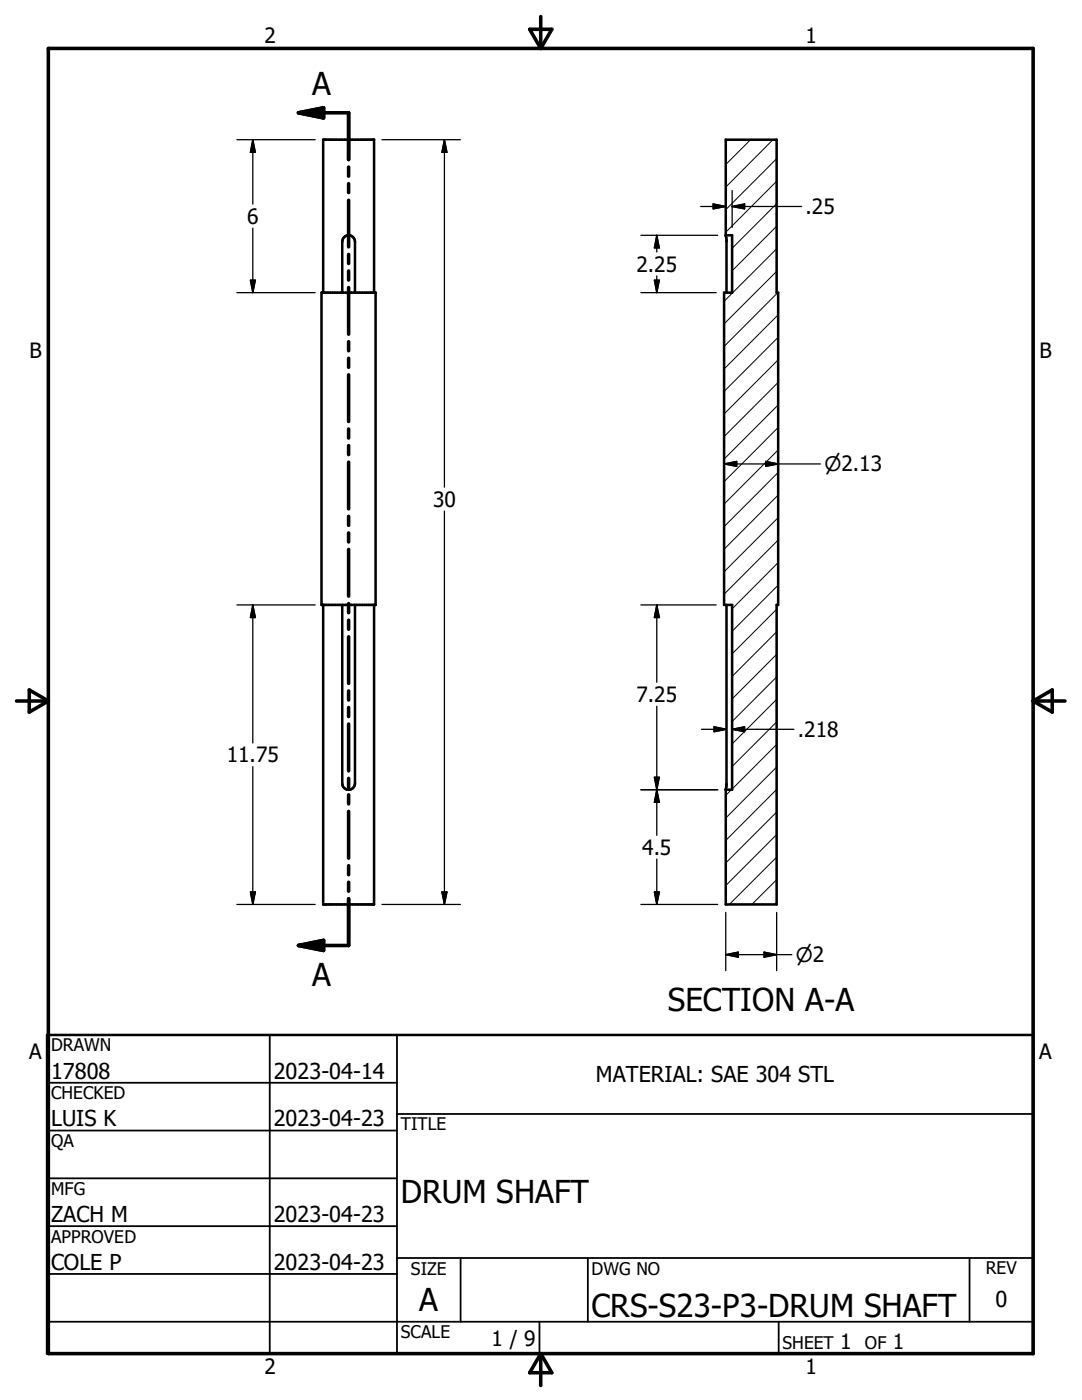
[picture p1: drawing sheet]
<svg xmlns="http://www.w3.org/2000/svg" width="216mm" height="279mm" viewBox="0 0 216 279" stroke-linecap="round" stroke-linejoin="round" font-family="sans-serif">
<g fill="none" stroke="#000" stroke-width=".2">
<path d="M145.3 27.9l-.5 .4M149.8 27.9l-5 4.9M154.2 27.9l-9.4 9.4M155 36.2l-10.2 10.1M155 31.7l-10.2 10.1M155 54.2l-10.5 10.4M155 49.7l-10.5 10.4M155 45.2l-8.9 8.9M155 40.6l-8.9 9M155.2 58.4l-10.7 10.7M155.3 76.3l-10.8 10.8M155.3 71.8l-10.8 10.8"/>
<path d="M155.3 67.3l-10.8 10.8M155.3 62.8l-10.8 10.8M155.3 98.8l-10.8 10.8M155.3 94.3l-10.8 10.8M155.3 89.8l-10.8 10.8M155.3 85.3l-10.8 10.8M155.3 80.8l-10.8 10.8M155.3 116.8l-9.2 9.2M155.3 112.3l-9.2 9.2M155.3 107.8l-10.8 10.8M155.3 103.3l-10.8 10.8M155 139.6l-8.9 8.9"/>
<path d="M155 135.1l-8.9 8.9M155 130.6l-8.9 8.9M155 126.1l-8.9 8.9M155 121.6l-8.9 8.9M145.9 157.6l-1.1 1.2M155 157.6l-10.2 10.1M155 153.1l-10.2 10.2M155 148.6l-8.9 8.9M155 144.1l-8.9 8.9M155 175.6l-5 4.9M155 171.1l-9.5 9.4M155 166.6l-10.2 10.1"/>
<path d="M155 162.1l-10.2 10.1M155 180l-.5 .5"/>
</g>
<path d="M64.2 58.4h10.7v62.3h-10.7zM64.5 58.4v-30.5h10.1v30.5M68.3 58.4v-10.2a1.27 1.27 0 0 1 1.3-1.2 1.27 1.27 0 0 1 1.2 1.2v10.2M144.8 47h1.3v11.4h-1.6v62.3h1.6v36.9h-1.3M145 58.4l-.2-30.5h10.2v30.5h.3v62.3h-.3v59.8h-10.2v-22.9M64.5 120.7v59.8h10.1v-59.8M68.3 120.7v35.6a1.27 1.27 0 0 0 1.3 1.3 1.27 1.27 0 0 0 1.2-1.3v-35.6M145 120.7v35.9l-.2 1M9.4 206.5h196.8v63.6h-196.8z" fill="none" stroke="#000" stroke-width=".51"/>
<g fill="none" stroke="#000" stroke-width=".71">
<path d="M9.6 9.7h196.6v260.4h-196.6zM105.7 5.8h4.4l-2.2 3.9zM107.9 3.3v6.4M59.6 22.5h10v9.3M59.6 22.5l5-1v2zM69.6 33.3v1.9M69.6 36.7v1.7M69.6 40v9.3M69.6 50.8v1.8M69.6 54.1v1.8M69.6 57.4v9.3M69.6 68.2v1.8"/>
<path d="M69.6 71.5v1.8M69.6 74.8v9.3M69.6 85.6v1.8M69.6 88.9v1.8M69.6 92.2v9.3M69.6 103v1.9M69.6 106.4v1.8M69.6 109.7v9.3M3.3 139.9h6.3M5.8 137.7l3.8 2.2-3.8 2.2zM69.6 120.5v1.8M69.6 123.8v1.8"/>
<path d="M69.6 127.1v9.3M69.6 137.9v1.8M206.2 139.9h6.3M206.2 139.9l3.8-2.2v4.4zM69.6 141.2v1.8M69.6 144.5v9.3M69.6 155.3v1.8M69.6 158.6v1.8M69.6 161.9v9.4M69.6 172.8v1.8M69.6 176.1v1.8M69.6 179.4v9.3h-10"/>
<path d="M59.6 188.7l5-1v2zM107.9 270.1v6.4M107.9 270.1l2.2 3.9h-4.4z"/>
</g>
<g fill="none" stroke="#000" stroke-width=".36">
<path d="M9.4 216.1h69.8M53.8 206.5v63.6M79.2 206.5v63.6M9.4 225.6h69.8M9.4 235.2h69.8M79.2 222.3h127M9.4 244.7h69.8M9.4 254.2h69.8M79.2 251.1h127M91.9 251.1v12.7M117.3 251.1v12.7M193.5 251.1v12.7"/>
<path d="M9.4 263.8h196.8M107.6 263.8v6.3M155.4 263.8v6.3"/>
</g>
<path d="M59.6 22.5l5-1v2zM59.6 188.7l5-1v2z" fill="#000" stroke="#000" stroke-width=".71"/>
<g fill="none" stroke="#000" stroke-width=".25">
<path d="M47.3 27.9h15.6M50.4 27.9l.6 2.5h-1zM50.4 27.9v12.9M76.2 27.9h15.7M88.7 27.9v69.3M88.7 27.9l.5 2.5h-1zM146.1 38v7.4M47.3 58.4h15.6M50 55.9h1l-.6 2.5zM50.4 45.5v12.9M127.9 58.4h15M127.9 47h15.3"/>
<path d="M130.6 55.9h1l-.5 2.5zM131.1 47v3.3M131.1 55.1v3.3M131.1 47l.5 2.5h-1zM139.8 41.2h5M142.3 40.7l2.5 .5-2.5 .5zM146.1 41.2h13.9M146.1 41.2l2.5-.5v1zM144.5 92.6h19.2M144.5 92.6l2.5-.5v1zM152.8 92.1l2.5 .5-2.5 .5zM88.7 102v78.5"/>
<path d="M47.3 120.7h15.6M50.4 120.7l.6 2.5h-1zM50.4 120.7v27.6M127.9 120.7h15M131.1 120.7v15.5M131.1 120.7l.5 2.5h-1zM50.4 153v27.5M127.9 157.6h15.3M130.6 155.1h1l-.5 2.5zM131.1 140.9v25.8M131.1 157.6l.5 2.5h-1zM140 145.5h5"/>
<path d="M142.5 145l2.5 .5-2.5 .5zM146.1 145.5l2.5-.5v1zM146.1 145.5h12.3M50 178h1l-.6 2.5zM88.2 178h1l-.5 2.5zM130.6 178h1l-.5 2.5zM131.1 171.4v9.1M47.3 180.5h15.6M76.2 180.5h15.7M127.9 180.5h15.3M144.8 190.5h13.2M144.8 190.5l2.5-.5v1z"/>
<path d="M144.8 182.1v11.6M152.5 190l2.5 .5-2.5 .5zM155 182.1v11.6"/>
</g>
<g fill="#000" stroke="#000" stroke-width=".25">
<path d="M50.4 27.9l.6 2.5h-1zM88.7 27.9l.5 2.5h-1zM50 55.9h1l-.6 2.5zM130.6 55.9h1l-.5 2.5zM131.1 47l.5 2.5h-1zM142.3 40.7l2.5 .5-2.5 .5zM146.1 41.2l2.5-.5v1zM144.5 92.6l2.5-.5v1zM152.8 92.1l2.5 .5-2.5 .5zM50.4 120.7l.6 2.5h-1zM131.1 120.7l.5 2.5h-1zM130.6 155.1h1l-.5 2.5z"/>
<path d="M142.5 145l2.5 .5-2.5 .5zM146.1 145.5l2.5-.5v1zM50 178h1l-.6 2.5zM88.2 178h1l-.5 2.5zM130.6 178h1l-.5 2.5zM131.1 157.6l.5 2.5h-1zM144.8 190.5l2.5-.5v1zM152.5 190l2.5 .5-2.5 .5z"/>
</g>
<g font-size="6.3">
<text x="62.3" y="19">A</text>
<text x="62.3" y="196.8">A</text>
<text x="133.3" y="201.8">SECTION A-A</text>
<text x="80" y="240">DRUM SHAFT</text>
<text x="83.7" y="261.6">A</text>
<text x="118" y="262.9">CRS-S23-P3-DRUM SHAFT</text>
</g>
<g font-size="4.4">
<text x="10.2" y="215.3">17808</text>
<text x="54.6" y="215.3">2023-04-14</text>
<text x="118.9" y="216">MATERIAL: SAE 304 STL</text>
<text x="10.2" y="224.8">LUIS K</text>
<text x="54.6" y="224.8">2023-04-23</text>
<text x="10.2" y="243.9">ZACH M</text>
<text x="54.6" y="243.9">2023-04-23</text>
<text x="10.2" y="253.4">COLE P</text>
<text x="54.6" y="253.4">2023-04-23</text>
<text x="198.6" y="260.9">0</text>
</g>
<g font-size="4.2">
<text x="52.8" y="8.7">2</text>
<text x="160.7" y="8.7">1</text>
<text x="49.3" y="44.7">6</text>
<text x="160.7" y="42.8">.25</text>
<text x="127" y="54.2">2.25</text>
<text x="5.9" y="71.5">B</text>
<text x="207.4" y="71.5">B</text>
<text x="86.4" y="101.1">30</text>
<text x="127" y="140">7.25</text>
<text x="159.2" y="147.1">.218</text>
<text x="45.3" y="152.1">11.75</text>
<text x="128.1" y="170.6">4.5</text>
<text x="5.8" y="211.4">A</text>
<text x="207.4" y="211.4">A</text>
<text x="98.1" y="268.7">1 / 9</text>
<text x="167.7" y="269.3">1</text>
<text x="178.2" y="269.3">1</text>
<text x="52.8" y="274.2">2</text>
<text x="160.7" y="274.2">1</text>
</g>
<g font-size="4">
<text x="164.5" y="94.1">n2.13</text>
<text x="158.8" y="192">n2</text>
</g>
<g font-size="3.5">
<text x="10.2" y="209.8">DRAWN</text>
<text x="10.2" y="219.4">CHECKED</text>
<text x="80" y="225.6">TITLE</text>
<text x="10.2" y="229">QA</text>
<text x="10.2" y="238.5">MFG</text>
<text x="10.2" y="248.1">APPROVED</text>
<text x="82" y="254.4">SIZE</text>
<text x="118" y="254.4">DWG NO</text>
<text x="196.7" y="254.3">REV</text>
<text x="80" y="267.1">SCALE</text>
<text x="156.1" y="269.3">SHEET</text>
<text x="172.6" y="269.3">OF</text>
</g>
</svg>
